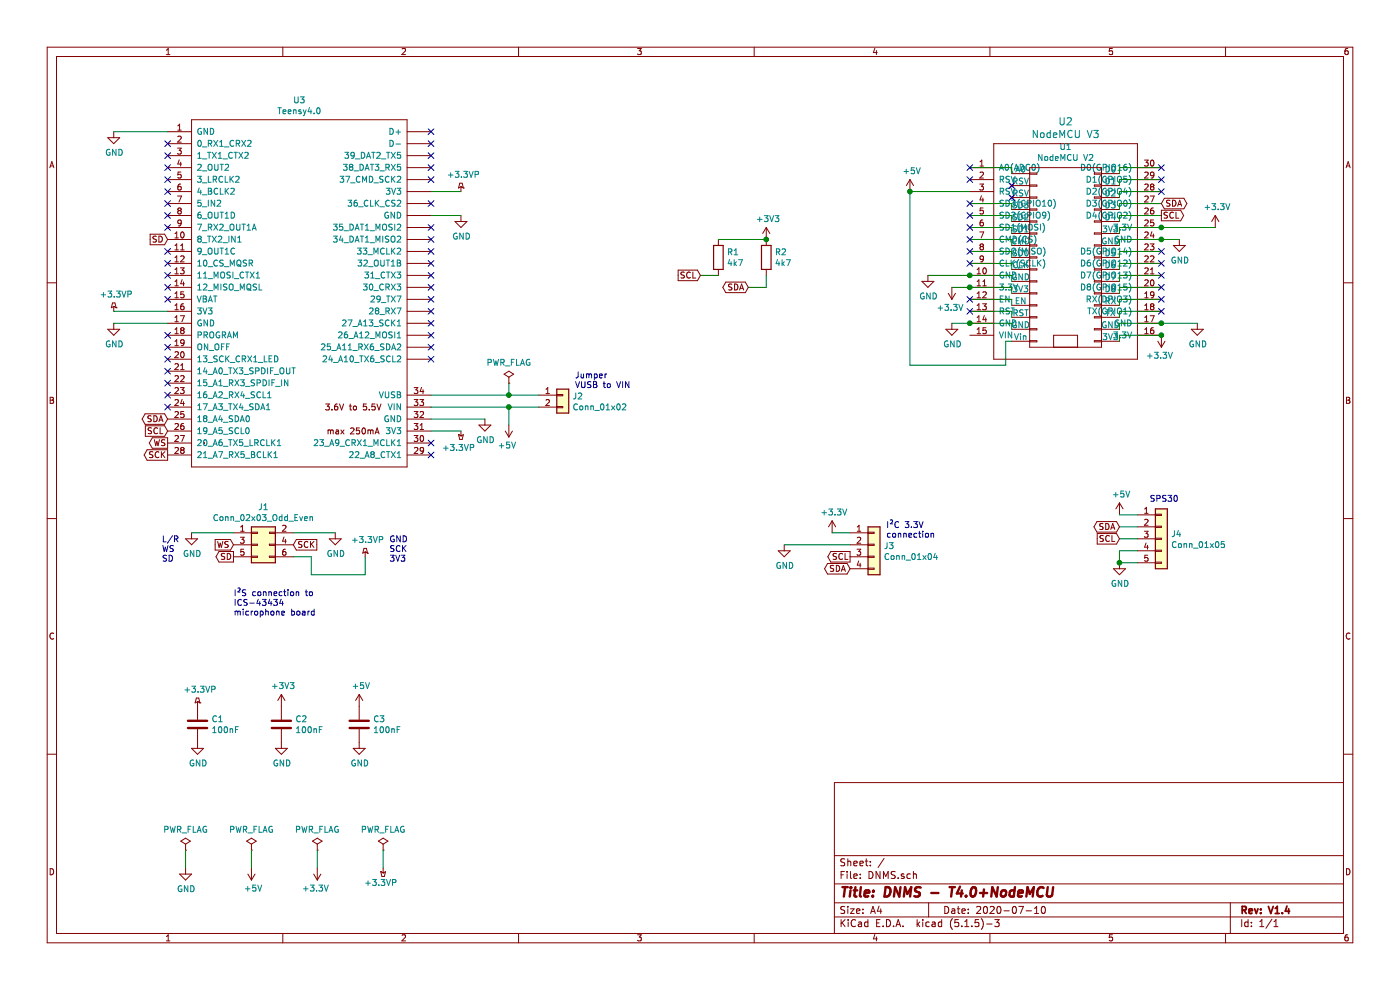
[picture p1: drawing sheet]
EESchema Schematic File Version 4
EELAYER 30 0
EELAYER END
$Descr A4 11693 8268
encoding utf-8
Sheet 1 1
Title "DNMS - T4.0+NodeMCU"
Date "2020-07-10"
Rev "V1.4"
Comp ""
Comment1 ""
Comment2 ""
Comment3 ""
Comment4 ""
$EndDescr
$Comp
L Connector_Generic:Conn_01x02 J2
U 1 1
P 4700 3300
F 0 "J2" H 4780 3292 50  0000 L CNN
F 1 "Conn_01x02" H 4780 3201 50  0000 L CNN
F 2 "Connector_PinHeader_2.54mm:PinHeader_1x02_P2.54mm_Vertical" V 4700 3300 50  0001 R CNN
F 3 "~" H 4700 3300 50  0001 C CNN
	1    4700 3300
	1    0    0    -1  
$EndComp
$Comp
L Connector_Generic:Conn_01x04 J3
U 1 1
P 7300 4550
F 0 "J3" H 7380 4542 50  0000 L CNN
F 1 "Conn_01x04" H 7380 4451 50  0000 L CNN
F 2 "Connector_PinHeader_2.54mm:PinHeader_1x04_P2.54mm_Vertical" H 7300 4550 50  0001 C CNN
F 3 "~" H 7300 4550 50  0001 C CNN
	1    7300 4550
	1    0    0    -1  
$EndComp
$Comp
L power:GND #PWR0105
U 1 1
P 6550 4550
F 0 "#PWR0105" H 6550 4300 50  0001 C CNN
F 1 "GND" H 6555 4377 50  0000 C CNN
F 2 "" H 6550 4550 50  0001 C CNN
F 3 "" H 6550 4550 50  0001 C CNN
	1    6550 4550
	1    0    0    -1  
$EndComp
Wire Wire Line
	4250 3300 4250 3200
Wire Wire Line
	4250 3300 4500 3300
Wire Wire Line
	6950 4450 7100 4450
$Comp
L Device:C C3
U 1 1
P 3000 6050
F 0 "C3" H 3115 6096 50  0000 L CNN
F 1 "100nF" H 3115 6005 50  0000 L CNN
F 2 "C_THT_100nF:C_THT_100nF_L9.0mm_W2.0mm_P5.00mm_P7.50mm" H 3038 5900 50  0001 C CNN
F 3 "~" H 3000 6050 50  0001 C CNN
	1    3000 6050
	1    0    0    -1  
$EndComp
$Comp
L power:GND #PWR0110
U 1 1
P 3000 6200
F 0 "#PWR0110" H 3000 5950 50  0001 C CNN
F 1 "GND" H 3005 6027 50  0000 C CNN
F 2 "" H 3000 6200 50  0001 C CNN
F 3 "" H 3000 6200 50  0001 C CNN
	1    3000 6200
	1    0    0    -1  
$EndComp
$Comp
L Device:R R1
U 1 1
P 6000 2150
F 0 "R1" H 6070 2196 50  0000 L CNN
F 1 "4k7" H 6070 2105 50  0000 L CNN
F 2 "Resistor_THT:R_Axial_DIN0207_L6.3mm_D2.5mm_P10.16mm_Horizontal" V 5930 2150 50  0001 C CNN
F 3 "~" H 6000 2150 50  0001 C CNN
	1    6000 2150
	1    0    0    -1  
$EndComp
$Comp
L Device:R R2
U 1 1
P 6400 2150
F 0 "R2" H 6470 2196 50  0000 L CNN
F 1 "4k7" H 6470 2105 50  0000 L CNN
F 2 "Resistor_THT:R_Axial_DIN0207_L6.3mm_D2.5mm_P10.16mm_Horizontal" V 6330 2150 50  0001 C CNN
F 3 "~" H 6400 2150 50  0001 C CNN
	1    6400 2150
	1    0    0    -1  
$EndComp
$Comp
L power:+3V3 #PWR0114
U 1 1
P 6400 2000
F 0 "#PWR0114" H 6400 1850 50  0001 C CNN
F 1 "+3V3" H 6415 2173 50  0000 C CNN
F 2 "" H 6400 2000 50  0001 C CNN
F 3 "" H 6400 2000 50  0001 C CNN
	1    6400 2000
	1    0    0    -1  
$EndComp
Wire Wire Line
	6400 2000 6000 2000
Connection ~ 6400 2000
Text GLabel 5850 2300 0    50   Input ~ 0
SCL
Wire Wire Line
	6000 2300 5850 2300
Text GLabel 6250 2400 0    50   BiDi ~ 0
SDA
Wire Wire Line
	6250 2400 6400 2400
Wire Wire Line
	6400 2400 6400 2300
Text GLabel 7100 4650 0    50   Output ~ 0
SCL
Text GLabel 7100 4750 0    50   BiDi ~ 0
SDA
Wire Wire Line
	6550 4550 7100 4550
Text Notes 7400 4500 0    50   ~ 0
I²C 3.3V\nconnection
Text Notes 4800 3250 0    50   ~ 0
Jumper\nVUSB to VIN
Text Notes 1350 4700 0    50   ~ 0
L/R\nWS\nSD
Text Notes 1950 5150 0    50   ~ 0
I²S connection to\nICS-43434\nmicrophone board
Text Notes 3250 4700 0    50   ~ 0
GND\nSCK\n3V3
$Comp
L power:PWR_FLAG #FLG0101
U 1 1
P 1550 7100
F 0 "#FLG0101" H 1550 7175 50  0001 C CNN
F 1 "PWR_FLAG" H 1550 7273 50  0000 C CNN
F 2 "" H 1550 7100 50  0001 C CNN
F 3 "~" H 1550 7100 50  0001 C CNN
	1    1550 7100
	1    0    0    -1  
$EndComp
$Comp
L power:PWR_FLAG #FLG0102
U 1 1
P 2100 7100
F 0 "#FLG0102" H 2100 7175 50  0001 C CNN
F 1 "PWR_FLAG" H 2100 7273 50  0000 C CNN
F 2 "" H 2100 7100 50  0001 C CNN
F 3 "~" H 2100 7100 50  0001 C CNN
	1    2100 7100
	1    0    0    -1  
$EndComp
$Comp
L power:PWR_FLAG #FLG0103
U 1 1
P 2650 7100
F 0 "#FLG0103" H 2650 7175 50  0001 C CNN
F 1 "PWR_FLAG" H 2650 7273 50  0000 C CNN
F 2 "" H 2650 7100 50  0001 C CNN
F 3 "~" H 2650 7100 50  0001 C CNN
	1    2650 7100
	1    0    0    -1  
$EndComp
$Comp
L power:GND #PWR0116
U 1 1
P 1550 7250
F 0 "#PWR0116" H 1550 7000 50  0001 C CNN
F 1 "GND" H 1555 7077 50  0000 C CNN
F 2 "" H 1550 7250 50  0001 C CNN
F 3 "" H 1550 7250 50  0001 C CNN
	1    1550 7250
	1    0    0    -1  
$EndComp
$Comp
L power:+5V #PWR0117
U 1 1
P 2100 7250
F 0 "#PWR0117" H 2100 7100 50  0001 C CNN
F 1 "+5V" H 2115 7423 50  0000 C CNN
F 2 "" H 2100 7250 50  0001 C CNN
F 3 "" H 2100 7250 50  0001 C CNN
	1    2100 7250
	1    0    0    1   
$EndComp
$Comp
L power:+3.3V #PWR0118
U 1 1
P 2650 7250
F 0 "#PWR0118" H 2650 7100 50  0001 C CNN
F 1 "+3.3V" H 2665 7423 50  0000 C CNN
F 2 "" H 2650 7250 50  0001 C CNN
F 3 "" H 2650 7250 50  0001 C CNN
	1    2650 7250
	-1   0    0    1   
$EndComp
Wire Wire Line
	1550 7100 1550 7250
Wire Wire Line
	2100 7100 2100 7250
Wire Wire Line
	2650 7100 2650 7250
Wire Wire Line
	4250 3550 4250 3400
$Comp
L nodemcu:NodeMCU_Amica_R2 U1
U 1 1
P 8900 2150
F 0 "U1" H 8900 3075 50  0000 C CNN
F 1 "NodeMCU V2" H 8900 2984 50  0000 C CNN
F 2 "nodemcu:NodeMCU_V2" H 9150 2150 50  0001 C CNN
F 3 "" H 9150 2150 50  0000 C CNN
	1    8900 2150
	1    0    0    -1  
$EndComp
$Comp
L ESP8266:NodeMCU1.0(ESP-12E) U2
U 1 1
P 8900 2100
F 0 "U2" H 8900 3187 60  0000 C CNN
F 1 "NodeMCU V3" H 8900 3081 60  0000 C CNN
F 2 "ESP8266:NodeMCU_V3" H 8300 1250 60  0001 C CNN
F 3 "" H 8300 1250 60  0000 C CNN
	1    8900 2100
	1    0    0    -1  
$EndComp
Wire Wire Line
	8100 1400 8450 1400
Wire Wire Line
	8450 1400 8450 1450
Wire Wire Line
	8100 1700 8450 1700
Wire Wire Line
	8450 1700 8450 1750
Wire Wire Line
	8100 1800 8450 1800
Wire Wire Line
	8450 1800 8450 1850
Wire Wire Line
	8100 1900 8450 1900
Wire Wire Line
	8450 1900 8450 1950
Wire Wire Line
	8100 2000 8450 2000
Wire Wire Line
	8450 2000 8450 2050
Wire Wire Line
	8100 2100 8450 2100
Wire Wire Line
	8450 2100 8450 2150
Wire Wire Line
	8100 2200 8450 2200
Wire Wire Line
	8450 2200 8450 2250
Wire Wire Line
	8100 2300 8450 2300
Wire Wire Line
	8450 2300 8450 2350
Wire Wire Line
	8100 2400 8450 2400
Wire Wire Line
	8450 2400 8450 2450
Wire Wire Line
	8100 2500 8450 2500
Wire Wire Line
	8450 2500 8450 2550
Wire Wire Line
	8100 2600 8450 2600
Wire Wire Line
	8450 2600 8450 2650
Wire Wire Line
	8100 2700 8450 2700
Wire Wire Line
	8450 2700 8450 2750
Wire Wire Line
	9700 1400 9350 1400
Wire Wire Line
	9350 1400 9350 1450
Wire Wire Line
	9700 1500 9350 1500
Wire Wire Line
	9350 1500 9350 1550
Wire Wire Line
	9700 1600 9350 1600
Wire Wire Line
	9350 1600 9350 1650
Wire Wire Line
	9700 1700 9350 1700
Wire Wire Line
	9350 1700 9350 1750
Wire Wire Line
	9700 1800 9350 1800
Wire Wire Line
	9350 1800 9350 1850
Wire Wire Line
	9700 1900 9350 1900
Wire Wire Line
	9350 1900 9350 1950
Wire Wire Line
	9700 2000 9350 2000
Wire Wire Line
	9350 2000 9350 2050
Wire Wire Line
	9700 2100 9350 2100
Wire Wire Line
	9350 2100 9350 2150
Wire Wire Line
	9700 2200 9350 2200
Wire Wire Line
	9350 2200 9350 2250
Wire Wire Line
	9700 2300 9350 2300
Wire Wire Line
	9350 2300 9350 2350
Wire Wire Line
	9700 2400 9350 2400
Wire Wire Line
	9350 2400 9350 2450
Wire Wire Line
	9700 2500 9350 2500
Wire Wire Line
	9350 2500 9350 2550
Wire Wire Line
	9700 2600 9350 2600
Wire Wire Line
	9350 2600 9350 2650
Wire Wire Line
	9700 2700 9350 2700
Wire Wire Line
	9350 2700 9350 2750
Wire Wire Line
	9700 2800 9350 2800
Wire Wire Line
	9350 2800 9350 2850
NoConn ~ 8100 1400
NoConn ~ 8100 1500
NoConn ~ 8450 1550
NoConn ~ 8450 1650
NoConn ~ 8100 1700
NoConn ~ 8100 1800
NoConn ~ 8100 1900
NoConn ~ 8100 2000
NoConn ~ 8100 2100
NoConn ~ 8100 2200
NoConn ~ 8100 2500
NoConn ~ 8100 2600
NoConn ~ 9700 1400
NoConn ~ 9700 2100
NoConn ~ 9700 2200
NoConn ~ 9700 2400
NoConn ~ 9700 2500
NoConn ~ 9700 2600
NoConn ~ 9700 1500
NoConn ~ 9700 1600
NoConn ~ 9700 2300
Wire Wire Line
	8100 1600 7600 1600
Wire Wire Line
	7600 1600 7600 3050
Wire Wire Line
	7600 3050 8400 3050
Wire Wire Line
	8400 3050 8400 2850
Wire Wire Line
	8400 2850 8450 2850
$Comp
L power:+5V #PWR0101
U 1 1
P 7600 1600
F 0 "#PWR0101" H 7600 1450 50  0001 C CNN
F 1 "+5V" H 7615 1773 50  0000 C CNN
F 2 "" H 7600 1600 50  0001 C CNN
F 3 "" H 7600 1600 50  0001 C CNN
	1    7600 1600
	1    0    0    -1  
$EndComp
Connection ~ 7600 1600
$Comp
L power:GND #PWR0102
U 1 1
P 7750 2300
F 0 "#PWR0102" H 7750 2050 50  0001 C CNN
F 1 "GND" H 7755 2127 50  0000 C CNN
F 2 "" H 7750 2300 50  0001 C CNN
F 3 "" H 7750 2300 50  0001 C CNN
	1    7750 2300
	1    0    0    -1  
$EndComp
Wire Wire Line
	8100 2700 7950 2700
Connection ~ 8100 2700
$Comp
L power:GND #PWR0103
U 1 1
P 7950 2700
F 0 "#PWR0103" H 7950 2450 50  0001 C CNN
F 1 "GND" H 7955 2527 50  0000 C CNN
F 2 "" H 7950 2700 50  0001 C CNN
F 3 "" H 7950 2700 50  0001 C CNN
	1    7950 2700
	1    0    0    -1  
$EndComp
Wire Wire Line
	9700 2000 9850 2000
Connection ~ 9700 2000
$Comp
L power:GND #PWR0104
U 1 1
P 9850 2000
F 0 "#PWR0104" H 9850 1750 50  0001 C CNN
F 1 "GND" H 9855 1827 50  0000 C CNN
F 2 "" H 9850 2000 50  0001 C CNN
F 3 "" H 9850 2000 50  0001 C CNN
	1    9850 2000
	1    0    0    -1  
$EndComp
Connection ~ 9700 2700
$Comp
L power:GND #PWR0106
U 1 1
P 10000 2700
F 0 "#PWR0106" H 10000 2450 50  0001 C CNN
F 1 "GND" H 10005 2527 50  0000 C CNN
F 2 "" H 10000 2700 50  0001 C CNN
F 3 "" H 10000 2700 50  0001 C CNN
	1    10000 2700
	1    0    0    -1  
$EndComp
Wire Wire Line
	9700 1900 10150 1900
Connection ~ 9700 1900
$Comp
L power:+3.3V #PWR0107
U 1 1
P 10150 1900
F 0 "#PWR0107" H 10150 1750 50  0001 C CNN
F 1 "+3.3V" H 10165 2073 50  0000 C CNN
F 2 "" H 10150 1900 50  0001 C CNN
F 3 "" H 10150 1900 50  0001 C CNN
	1    10150 1900
	1    0    0    -1  
$EndComp
Text GLabel 9700 1700 2    50   BiDi ~ 0
SDA
Text GLabel 9700 1800 2    50   Output ~ 0
SCL
$Comp
L Device:C C2
U 1 1
P 2350 6050
F 0 "C2" H 2465 6096 50  0000 L CNN
F 1 "100nF" H 2465 6005 50  0000 L CNN
F 2 "C_THT_100nF:C_THT_100nF_L9.0mm_W2.0mm_P5.00mm_P7.50mm" H 2388 5900 50  0001 C CNN
F 3 "~" H 2350 6050 50  0001 C CNN
	1    2350 6050
	1    0    0    -1  
$EndComp
$Comp
L power:GND #PWR0108
U 1 1
P 2350 6200
F 0 "#PWR0108" H 2350 5950 50  0001 C CNN
F 1 "GND" H 2355 6027 50  0000 C CNN
F 2 "" H 2350 6200 50  0001 C CNN
F 3 "" H 2350 6200 50  0001 C CNN
	1    2350 6200
	1    0    0    -1  
$EndComp
$Comp
L power:+3V3 #PWR0109
U 1 1
P 2350 5900
F 0 "#PWR0109" H 2350 5750 50  0001 C CNN
F 1 "+3V3" H 2365 6073 50  0000 C CNN
F 2 "" H 2350 5900 50  0001 C CNN
F 3 "" H 2350 5900 50  0001 C CNN
	1    2350 5900
	1    0    0    -1  
$EndComp
$Comp
L power:+5V #PWR0111
U 1 1
P 3000 5900
F 0 "#PWR0111" H 3000 5750 50  0001 C CNN
F 1 "+5V" H 3015 6073 50  0000 C CNN
F 2 "" H 3000 5900 50  0001 C CNN
F 3 "" H 3000 5900 50  0001 C CNN
	1    3000 5900
	1    0    0    -1  
$EndComp
$Comp
L power:+3.3V #PWR0112
U 1 1
P 6950 4450
F 0 "#PWR0112" H 6950 4300 50  0001 C CNN
F 1 "+3.3V" H 6965 4623 50  0000 C CNN
F 2 "" H 6950 4450 50  0001 C CNN
F 3 "" H 6950 4450 50  0001 C CNN
	1    6950 4450
	1    0    0    -1  
$EndComp
Wire Wire Line
	4250 3300 3600 3300
Connection ~ 4250 3300
Wire Wire Line
	4500 3400 4250 3400
Connection ~ 4250 3400
Wire Wire Line
	4250 3400 3600 3400
$Comp
L power:+5V #PWR0113
U 1 1
P 4250 3550
F 0 "#PWR0113" H 4250 3400 50  0001 C CNN
F 1 "+5V" H 4265 3723 50  0000 C CNN
F 2 "" H 4250 3550 50  0001 C CNN
F 3 "" H 4250 3550 50  0001 C CNN
	1    4250 3550
	-1   0    0    1   
$EndComp
$Comp
L power:PWR_FLAG #FLG0104
U 1 1
P 4250 3200
F 0 "#FLG0104" H 4250 3275 50  0001 C CNN
F 1 "PWR_FLAG" H 4250 3373 50  0000 C CNN
F 2 "" H 4250 3200 50  0001 C CNN
F 3 "~" H 4250 3200 50  0001 C CNN
	1    4250 3200
	1    0    0    -1  
$EndComp
$Comp
L power:PWR_FLAG #FLG0105
U 1 1
P 3200 7100
F 0 "#FLG0105" H 3200 7175 50  0001 C CNN
F 1 "PWR_FLAG" H 3200 7273 50  0000 C CNN
F 2 "" H 3200 7100 50  0001 C CNN
F 3 "~" H 3200 7100 50  0001 C CNN
	1    3200 7100
	1    0    0    -1  
$EndComp
Wire Wire Line
	3200 7100 3200 7250
$Comp
L power:+3.3VP #PWR0115
U 1 1
P 3200 7250
F 0 "#PWR0115" H 3350 7200 50  0001 C CNN
F 1 "+3.3VP" H 3220 7348 50  0000 C BNN
F 2 "" H 3200 7250 50  0001 C CNN
F 3 "" H 3200 7250 50  0001 C CNN
	1    3200 7250
	-1   0    0    1   
$EndComp
$Comp
L Device:C C1
U 1 1
P 1650 6050
F 0 "C1" H 1765 6096 50  0000 L CNN
F 1 "100nF" H 1765 6005 50  0000 L CNN
F 2 "C_THT_100nF:C_THT_100nF_L9.0mm_W2.0mm_P5.00mm_P7.50mm" H 1688 5900 50  0001 C CNN
F 3 "~" H 1650 6050 50  0001 C CNN
	1    1650 6050
	1    0    0    -1  
$EndComp
$Comp
L power:GND #PWR0119
U 1 1
P 1650 6200
F 0 "#PWR0119" H 1650 5950 50  0001 C CNN
F 1 "GND" H 1655 6027 50  0000 C CNN
F 2 "" H 1650 6200 50  0001 C CNN
F 3 "" H 1650 6200 50  0001 C CNN
	1    1650 6200
	1    0    0    -1  
$EndComp
$Comp
L power:+3.3VP #PWR0120
U 1 1
P 1650 5900
F 0 "#PWR0120" H 1800 5850 50  0001 C CNN
F 1 "+3.3VP" H 1670 6043 50  0000 C CNN
F 2 "" H 1650 5900 50  0001 C CNN
F 3 "" H 1650 5900 50  0001 C CNN
	1    1650 5900
	1    0    0    -1  
$EndComp
$Comp
L power:+3.3VP #PWR0121
U 1 1
P 3850 3600
F 0 "#PWR0121" H 4000 3550 50  0001 C CNN
F 1 "+3.3VP" H 3870 3743 50  0000 C CNN
F 2 "" H 3850 3600 50  0001 C CNN
F 3 "" H 3850 3600 50  0001 C CNN
	1    3850 3600
	-1   0    0    1   
$EndComp
Wire Wire Line
	3600 3600 3850 3600
$Comp
L power:GND #PWR0122
U 1 1
P 4050 3500
F 0 "#PWR0122" H 4050 3250 50  0001 C CNN
F 1 "GND" H 4055 3327 50  0000 C CNN
F 2 "" H 4050 3500 50  0001 C CNN
F 3 "" H 4050 3500 50  0001 C CNN
	1    4050 3500
	1    0    0    -1  
$EndComp
Wire Wire Line
	3600 3500 4050 3500
$Comp
L power:GND #PWR0123
U 1 1
P 950 1100
F 0 "#PWR0123" H 950 850 50  0001 C CNN
F 1 "GND" H 955 927 50  0000 C CNN
F 2 "" H 950 1100 50  0001 C CNN
F 3 "" H 950 1100 50  0001 C CNN
	1    950  1100
	1    0    0    -1  
$EndComp
Wire Wire Line
	1400 1100 950  1100
Text Notes 9600 4200 0    50   ~ 0
SPS30
Wire Wire Line
	9500 4300 9350 4300
Wire Wire Line
	9500 4400 9350 4400
Wire Wire Line
	9500 4500 9350 4500
Wire Wire Line
	9500 4600 9350 4600
Wire Wire Line
	9500 4700 9350 4700
Wire Wire Line
	9350 4600 9350 4700
$Comp
L power:GND #PWR0124
U 1 1
P 9350 4700
F 0 "#PWR0124" H 9350 4450 50  0001 C CNN
F 1 "GND" H 9355 4527 50  0000 C CNN
F 2 "" H 9350 4700 50  0001 C CNN
F 3 "" H 9350 4700 50  0001 C CNN
	1    9350 4700
	1    0    0    -1  
$EndComp
Connection ~ 9350 4700
$Comp
L power:+5V #PWR0125
U 1 1
P 9350 4300
F 0 "#PWR0125" H 9350 4150 50  0001 C CNN
F 1 "+5V" H 9365 4473 50  0000 C CNN
F 2 "" H 9350 4300 50  0001 C CNN
F 3 "" H 9350 4300 50  0001 C CNN
	1    9350 4300
	1    0    0    -1  
$EndComp
Text GLabel 9350 4400 0    50   BiDi ~ 0
SDA
$Comp
L Connector_Generic:Conn_01x05 J4
U 1 1
P 9700 4500
F 0 "J4" H 9780 4542 50  0000 L CNN
F 1 "Conn_01x05" H 9780 4451 50  0000 L CNN
F 2 "Connector_JST_ZH:JST_ZH_S5B-EH_1x05_P1.50mm_Horizontal" H 9700 4500 50  0001 C CNN
F 3 "~" H 9700 4500 50  0001 C CNN
	1    9700 4500
	1    0    0    -1  
$EndComp
Text GLabel 9350 4500 0    50   Input ~ 0
SCL
Text GLabel 1950 4550 0    50   Input ~ 0
WS
Text GLabel 1950 4650 0    50   Output ~ 0
SD
Text GLabel 2450 4550 2    50   Input ~ 0
SCK
Wire Wire Line
	1950 4450 1600 4450
Wire Wire Line
	2450 4450 2800 4450
$Comp
L power:GND #PWR0126
U 1 1
P 1600 4450
F 0 "#PWR0126" H 1600 4200 50  0001 C CNN
F 1 "GND" H 1605 4277 50  0000 C CNN
F 2 "" H 1600 4450 50  0001 C CNN
F 3 "" H 1600 4450 50  0001 C CNN
	1    1600 4450
	1    0    0    -1  
$EndComp
$Comp
L power:GND #PWR0127
U 1 1
P 2800 4450
F 0 "#PWR0127" H 2800 4200 50  0001 C CNN
F 1 "GND" H 2805 4277 50  0000 C CNN
F 2 "" H 2800 4450 50  0001 C CNN
F 3 "" H 2800 4450 50  0001 C CNN
	1    2800 4450
	1    0    0    -1  
$EndComp
Wire Wire Line
	2450 4650 2600 4650
Wire Wire Line
	2600 4650 2600 4800
Wire Wire Line
	2600 4800 3050 4800
Wire Wire Line
	3050 4800 3050 4650
$Comp
L power:+3.3VP #PWR0128
U 1 1
P 3050 4650
F 0 "#PWR0128" H 3200 4600 50  0001 C CNN
F 1 "+3.3VP" H 3070 4793 50  0000 C CNN
F 2 "" H 3050 4650 50  0001 C CNN
F 3 "" H 3050 4650 50  0001 C CNN
	1    3050 4650
	1    0    0    -1  
$EndComp
Text GLabel 1400 3700 0    50   Output ~ 0
WS
Text GLabel 1400 2000 0    50   Input ~ 0
SD
Text GLabel 1400 3800 0    50   Output ~ 0
SCK
Wire Wire Line
	1400 2700 950  2700
$Comp
L power:GND #PWR0129
U 1 1
P 950 2700
F 0 "#PWR0129" H 950 2450 50  0001 C CNN
F 1 "GND" H 955 2527 50  0000 C CNN
F 2 "" H 950 2700 50  0001 C CNN
F 3 "" H 950 2700 50  0001 C CNN
	1    950  2700
	1    0    0    -1  
$EndComp
Wire Wire Line
	3600 1600 3850 1600
$Comp
L power:+3.3VP #PWR0130
U 1 1
P 3850 1600
F 0 "#PWR0130" H 4000 1550 50  0001 C CNN
F 1 "+3.3VP" H 3870 1743 50  0000 C CNN
F 2 "" H 3850 1600 50  0001 C CNN
F 3 "" H 3850 1600 50  0001 C CNN
	1    3850 1600
	1    0    0    -1  
$EndComp
Wire Wire Line
	3600 1800 3850 1800
$Comp
L power:GND #PWR0131
U 1 1
P 3850 1800
F 0 "#PWR0131" H 3850 1550 50  0001 C CNN
F 1 "GND" H 3855 1627 50  0000 C CNN
F 2 "" H 3850 1800 50  0001 C CNN
F 3 "" H 3850 1800 50  0001 C CNN
	1    3850 1800
	1    0    0    -1  
$EndComp
Wire Wire Line
	1400 2600 950  2600
$Comp
L power:+3.3VP #PWR0132
U 1 1
P 950 2600
F 0 "#PWR0132" H 1100 2550 50  0001 C CNN
F 1 "+3.3VP" H 970 2743 50  0000 C CNN
F 2 "" H 950 2600 50  0001 C CNN
F 3 "" H 950 2600 50  0001 C CNN
	1    950  2600
	1    0    0    -1  
$EndComp
NoConn ~ 1400 1200
NoConn ~ 1400 1300
NoConn ~ 1400 1400
NoConn ~ 1400 1500
NoConn ~ 1400 1600
NoConn ~ 1400 1700
NoConn ~ 1400 1800
NoConn ~ 1400 1900
NoConn ~ 1400 2100
NoConn ~ 1400 2200
NoConn ~ 1400 2300
NoConn ~ 1400 2400
NoConn ~ 1400 2500
NoConn ~ 1400 2800
NoConn ~ 1400 2900
NoConn ~ 1400 3000
NoConn ~ 1400 3100
NoConn ~ 1400 3200
NoConn ~ 1400 3300
NoConn ~ 1400 3400
NoConn ~ 3600 1100
NoConn ~ 3600 1200
NoConn ~ 3600 1300
NoConn ~ 3600 1400
NoConn ~ 3600 1500
NoConn ~ 3600 1700
NoConn ~ 3600 1900
NoConn ~ 3600 2000
NoConn ~ 3600 2100
NoConn ~ 3600 2200
NoConn ~ 3600 2300
NoConn ~ 3600 2400
NoConn ~ 3600 2500
NoConn ~ 3600 2600
NoConn ~ 3600 2700
NoConn ~ 3600 2800
NoConn ~ 3600 2900
NoConn ~ 3600 3000
NoConn ~ 3600 3700
NoConn ~ 3600 3800
Wire Wire Line
	9700 2700 10000 2700
$Comp
L power:+3.3V #PWR0133
U 1 1
P 9700 2800
F 0 "#PWR0133" H 9700 2650 50  0001 C CNN
F 1 "+3.3V" H 9715 2973 50  0000 C CNN
F 2 "" H 9700 2800 50  0001 C CNN
F 3 "" H 9700 2800 50  0001 C CNN
	1    9700 2800
	-1   0    0    1   
$EndComp
Connection ~ 9700 2800
Wire Wire Line
	7750 2300 8100 2300
Connection ~ 8100 2300
Wire Wire Line
	8100 2400 7950 2400
Connection ~ 8100 2400
$Comp
L power:+3.3V #PWR0134
U 1 1
P 7950 2400
F 0 "#PWR0134" H 7950 2250 50  0001 C CNN
F 1 "+3.3V" H 7965 2573 50  0000 C CNN
F 2 "" H 7950 2400 50  0001 C CNN
F 3 "" H 7950 2400 50  0001 C CNN
	1    7950 2400
	-1   0    0    1   
$EndComp
$Comp
L teensy:Teensy4.0 U3
U 1 1
P 2500 2450
F 0 "U3" H 2500 4065 50  0000 C CNN
F 1 "Teensy4.0" H 2500 3974 50  0000 C CNN
F 2 "Teensy:Teensy40" H 2100 2650 50  0001 C CNN
F 3 "" H 2100 2650 50  0001 C CNN
	1    2500 2450
	1    0    0    -1  
$EndComp
Text GLabel 1400 3600 0    50   Input ~ 0
SCL
Text GLabel 1400 3500 0    50   BiDi ~ 0
SDA
$Comp
L Connector_Generic:Conn_02x03_Odd_Even J1
U 1 1
P 2150 4550
F 0 "J1" H 2200 4867 50  0000 C CNN
F 1 "Conn_02x03_Odd_Even" H 2200 4776 50  0000 C CNN
F 2 "Connector_PinHeader_2.54mm:PinHeader_2x03_P2.54mm_Vertical" H 2150 4550 50  0001 C CNN
F 3 "~" H 2150 4550 50  0001 C CNN
	1    2150 4550
	1    0    0    -1  
$EndComp
$EndSCHEMATC
